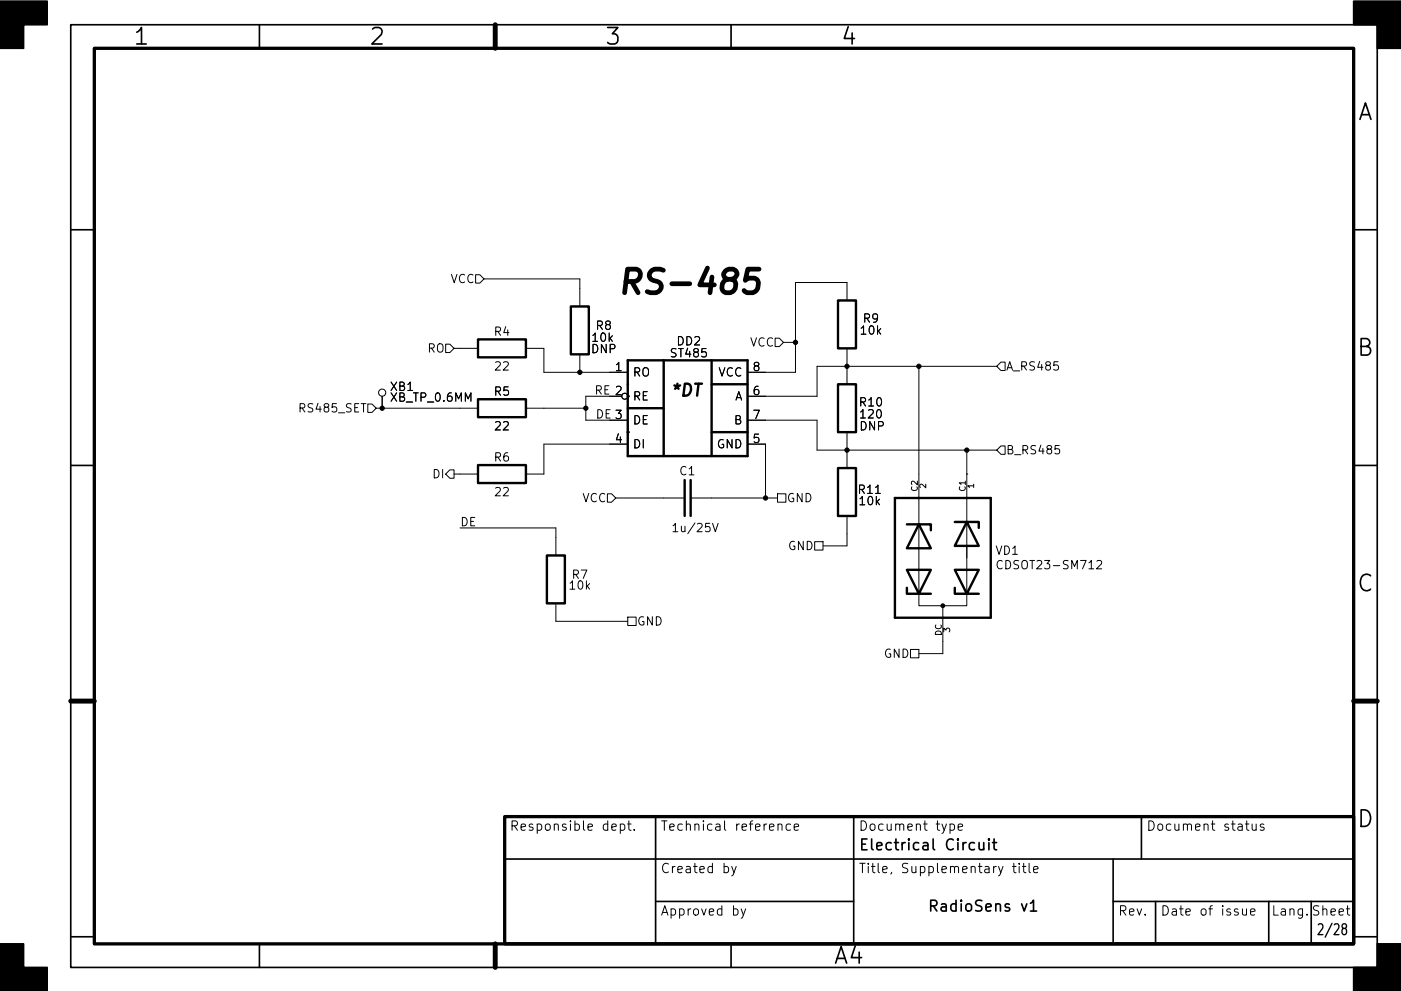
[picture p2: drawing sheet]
<svg xmlns="http://www.w3.org/2000/svg" width="297mm" height="210mm" viewBox="0 0 297 210" stroke-linecap="round" stroke-linejoin="round" font-family="sans-serif">
<g fill="none" stroke="#000" stroke-width=".35">
<path d="M15 5.2h277v200.1h-277zM55 5.2v5M105 5.2v5M155 5.2v5M15 48.7h5M287 48.7h5M15 98.7h5M287 98.7h5M15 148.7h5M287 148.7h5M139 173.3v27M181 173.3v27"/>
<path d="M206.6 178.9l-.7-.1-.4 .4v.7l.2 .3 .2 .1 .7-.1M207.6 178.8l.1 1.4a.62 .62 0 0 0 .9-.1M208.6 178.8v1.5M209.7 178l-.1 .1 .1 .1 .1-.1-.1-.1v.2M209.7 178.8v1.5M210.4 178.8h.9M210.8 178v2l.1 .2 .4 .1M242 173.3v9M15 198.7h5M107 182.3h180M139 191.3h42M218.5 191.7l.6-.7v2.3"/>
<path d="M218.5 193.3h1.3M236 191.3h51M236 182.3v18M245 191.3v9M269 191.3v9M278 191.3v9M287 198.7h5M55 200.3v5M105 200.3v5M155 200.3v5"/>
</g>
<path d="M20 10.2h267v190.1h-267zM107 173.3h180v27h-180z" fill="none" stroke="#000" stroke-width=".7"/>
<path d="M105 5.2v5M15 148.7h5M287 148.7h5M105 200.3v5" fill="none" stroke="#000" stroke-width="1.1"/>
<path d="M0 .2h10v5h-5v5h-5zM287 .2h10v10h-5v-5h-5zM0 200.3h5v5h5v5h-10zM292 200.3h5v10h-10v-5h5z" fill="#000" stroke="#000" stroke-width=".35"/>
<g fill="none" stroke="#000" stroke-width=".21">
<path d="M100.8 58.3h.9l.9 .9-.9 .9h-.9zM102.6 59.2h20.3v5.8M94.5 73h.9l.9 .9-.9 .9h-.9zM96.3 73.9h5M111.5 73.9h3.8v5.1h17.8M122.9 75.2v3.8M164.3 71.7h.9l.9 .9-.9 .9h-.9zM166.1 72.6h2.6M179.6 63.7v-3.8h-10.9v19.1h-10.2M179.6 73.9v7.6M194.8 77.7v27.9M211.3 77.7h-38.1v6.4h-14.7"/>
<path d="M212.2 76.8h.9v1.8h-.9l-.9-.9zM78 85.7h.9l.9 .9-.9 .9h-.9zM79.8 86.6h21.5M81 84.1v2.5M95.4 99.7h.9v1.8h-.9l-.9-.9zM111.5 86.6h12.7M129.3 84.1h-5.1v5h8.9M133.1 81.5h.1M133.1 94.2h-17.8v6.4h-3.8M158.5 89.1h14.7v6.4h38.1M158.5 94.2h3.8v11.5M179.6 91.7v7.6"/>
<path d="M205 95.5v10.1M212.2 94.6h.9v1.8h-.9l-.9-.9zM224.6 94.5h-.9v.9l.2-.2 .6 .1 .2 .2-.1 .6-.3 .2-.6-.2M96.3 100.6h5M97.5 112h20.4v5.9M128.8 104.8h.9l.9 .9-.9 .8h-.9zM130.6 105.7h14.6M142.7 111.5l.5-.5v1.8M142.7 112.8h1M146.4 105.7h18.4M151.1 111l.6 1.8 .6-1.8M164.8 104.8h1.8v1.7h-1.8z"/>
<path d="M172.7 114.9h1.8v1.8h-1.8zM179.6 109.5v6.3h-5.1M194.8 105.7v22.8h10.2v-22.8M205 100.6h.1M205 115.8v2.6M212.5 119.1a.71 .71 0 0 0-.9 0 .71 .71 0 0 0-.2 .8 .67 .67 0 0 0 .3 .7 .67 .67 0 0 0 .8-.1M232.6 119.1l.6-.2 .3 .2 .1 .3-1.1 1.3h1.1M117.9 128v3.8h15.2M133.1 130.9h1.8v1.8h-1.8zM193 137.8h1.8v1.8h-1.8zM199.9 128.5v2.6M199.9 131.1v7.6h-5.1"/>
<path d="M131.5 174.9l.6-.1 .4 .4v.6l-.2 .3h-.8M131.5 174.8v2M133 174.8h.8M133.3 174.2v1.7l.1 .2 .4 .1M134.5 176v.2M164.9 175a.5 .5 0 0 1 .9 .1v1.1M167.6 174.9l-.6-.1-.3 .4v.6l.2 .3h.7M168.4 175.5l.9-.2-.1-.4-.5-.1-.3 .3 .1 1h.7M201.4 174.9l.6-.1 .4 .4v.6l-.2 .3h-.8M203.1 175.5l1-.2-.1-.4-.6-.1-.3 .3 .1 1h.8M264 174.8h.8M264.3 174.2v1.7l.1 .2 .4 .1"/>
<path d="M265.5 174.8l.1 1.3a.54 .54 0 0 0 .7-.1M266.3 174.8v1.4M267.9 174.9l-.4-.1-.3 .3 .1 .3 .6 .2v.5h-.7M155.1 183.8l.5 1.4M156.1 183.8l-.7 1.8-.3 .2M157.1 192.8l.5 1.4M158.1 192.8l-.7 1.8-.3 .2M214.7 183.8h.7M214.9 183.2v1.7l.1 .2 .4 .1M216.1 183.2v.2M216.1 183.8v1.4M216.8 183.8h.7"/>
<path d="M217 183.2v1.7l.1 .2 .4 .1M218.2 183.2v1.7l.3 .3M219.1 184.5l1-.2-.1-.4-.6-.1-.3 .3 .1 1h.8M263.4 192.8l.1 1.3a.54 .54 0 0 0 .8-.1M264.3 192.8v1.4M265.1 193.5l1-.2-.1-.4-.6-.1-.3 .3 .1 1h.8"/>
<circle cx="81" cy="83.3" r=".76"/>
<circle cx="132.5" cy="84.1" r=".63"/>
</g>
<g fill="none" stroke="#000" stroke-width=".51">
<path d="M101.3 72h10.2v3.8h-10.2zM121 65h3.8v10.2h-3.8zM133.1 76.4h25.4v20.4h-25.4zM140.7 76.4v20.4M150.9 76.4v20.4M177.7 63.7h3.8v10.2h-3.8zM101.3 98.7h10.2v3.8h-10.2zM101.3 84.7h10.2v3.8h-10.2zM133.1 86.6h7.6M150.9 91.7h7.6M150.9 81.5h7.6M177.7 99.3h3.8v10.2h-3.8z"/>
<path d="M177.7 81.5h3.8v10.2h-3.8zM116 117.9h3.8v10.1h-3.8zM145.2 101.8v7.7M146.4 101.8v7.7M189.7 105.7h20.4v25.4h-20.4zM192.3 111.2h2.5l-2.5 5.1h5.1l-2.6-5.1h2.6v1.3M202.4 110.7h2.6l-2.6 5.1h5.1l-2.5-5.1h2.5v1.3M192.3 124.7v1.3h2.5l-2.5-5.1h5.1l-2.6 5.1h2.6M202.4 124.7v1.3h2.6l-2.6-5.1h5.1l-2.5 5.1h2.5"/>
</g>
<g fill="#000">
<circle cx="133.1" cy="91.7" r=".25"/>
<circle cx="133.1" cy="84.1" r=".25"/>
</g>
<g fill="#000" stroke="#000" stroke-width=".21">
<circle cx="122.9" cy="79" r=".46"/>
<circle cx="168.7" cy="72.6" r=".46"/>
<circle cx="179.6" cy="77.7" r=".46"/>
<circle cx="194.8" cy="77.7" r=".46"/>
<circle cx="81" cy="86.6" r=".46"/>
<circle cx="124.2" cy="86.6" r=".46"/>
<circle cx="179.6" cy="95.5" r=".46"/>
<circle cx="205" cy="95.5" r=".46"/>
<circle cx="162.3" cy="105.7" r=".46"/>
<circle cx="199.9" cy="128.5" r=".41"/>
</g>
<path d="M160.9 57.1h-2.4l-.5 2.4 .8-.5h1.2l.4 .2 .4 .8-.1 1.2-.3 .4-.8 .5h-1.2l-.7-.5" fill="none" stroke="#000" stroke-width="1"/>
<text font-size="7" x="130.6" y="62.3">RS-485</text>
<g font-size="4.9">
<text x="28.6" y="9.5">1</text>
<text x="78.6" y="9.5">2</text>
<text x="128.6" y="9.5">3</text>
<text x="178.6" y="9.5">4</text>
<text x="287.7" y="25.5">A</text>
<text x="287.7" y="75.5">B</text>
<text x="287.7" y="125.5">C</text>
<text x="287.7" y="175.5">D</text>
<text x="176.9" y="204.5">A4</text>
</g>
<text font-size="3.5" x="142.8" y="84.1">*DT</text>
<g font-size="3.2">
<text x="182" y="180.4">Electrical Circuit</text>
<text x="198" y="193.4">RadioSens v1</text>
<text x="280.2" y="198.4">2/28</text>
</g>
<g font-size="2.8">
<text x="108" y="176.3">Responsible dept.</text>
<text x="140" y="176.3">Technical reference</text>
<text x="182" y="176.3">Document type</text>
<text x="243" y="176.3">Document status</text>
<text x="140" y="185.3">Created by</text>
<text x="182" y="185.3">Title, Supplementary title</text>
<text x="140" y="194.3">Approved by</text>
<text x="237" y="194.3">Rev.</text>
<text x="246" y="194.3">Date of issue</text>
<text x="269.5" y="194.3">Lang. Sheet</text>
</g>
<g font-size="2.5">
<text x="95.5" y="60.1">VCC</text>
<text x="104.8" y="71.2">R4</text>
<text x="126.4" y="70">R8</text>
<text x="182.6" y="71">10k</text>
<text x="183.1" y="68.4">R9</text>
<text x="90.6" y="74.8">RO</text>
<text x="125.4" y="74.9">DNP</text>
<text x="125.7" y="72.5">10k</text>
<text x="142.4" y="75.8">ST485</text>
<text x="143.6" y="73.3">DD2</text>
<text x="159" y="73.5">VCC</text>
<text x="82.8" y="82.9">XB1</text>
<text x="104.8" y="83.9">R5</text>
<text x="105" y="78.6">22</text>
<text x="126" y="83.7">RE 2</text>
<text x="130.5" y="78.7">1</text>
<text x="130.5" y="83.8">2</text>
<text x="134.1" y="79.9">RO</text>
<text x="152.3" y="79.9">VCC</text>
<text x="159.7" y="83.8">6</text>
<text x="159.7" y="78.7">8</text>
<text x="213.2" y="78.6">A_RS485</text>
<text x="64.1" y="87.5">RS485_SET</text>
<text x="83" y="85.2">XB_TP_0.6MM</text>
<text x="126.2" y="88.8">DE 3</text>
<text x="130.5" y="88.9">3</text>
<text x="134.1" y="85">RE</text>
<text x="155.7" y="85">A</text>
<text x="159.7" y="88.9">7</text>
<text x="182.4" y="86.2">R10</text>
<text x="182.6" y="88.8">120</text>
<text x="105" y="91.3">22</text>
<text x="130.5" y="94">4</text>
<text x="134.1" y="90">DE</text>
<text x="134.1" y="95.1">DI</text>
<text x="152" y="95.1">GND</text>
<text x="155.7" y="90">B</text>
<text x="159.7" y="94">5</text>
<text x="182.3" y="91.3">DNP</text>
<text x="91.9" y="101.5">DI</text>
<text x="104.8" y="97.9">R6</text>
<text x="144.2" y="100.8">C1</text>
<text x="213.2" y="96.4">B_RS485</text>
<text x="105" y="105.3">22</text>
<text x="123.4" y="106.5">VCC</text>
<text x="166.8" y="106.5">GND</text>
<text x="182.1" y="104.8">R11</text>
<text x="182.3" y="107.2">10k</text>
<text x="97.5" y="111.6">DE</text>
<text x="143.4" y="112.9">1u/25V</text>
<text x="167.1" y="116.7">GND</text>
<text x="211.1" y="117.7">VD1</text>
<text x="120.9" y="125.1">10k</text>
<text x="121.4" y="122.8">R7</text>
<text x="212.4" y="120.8">CDSOT23-SM712</text>
<text x="135" y="132.7">GND</text>
<text x="187.4" y="139.6">GND</text>
</g>
<g font-size="1.8">
<text x="194.6" y="104.2" transform="rotate(-90 194.6 104.2)">C2</text>
<text x="196.3" y="103.6" transform="rotate(-90 196.3 103.6)">2</text>
<text x="204.7" y="104.2" transform="rotate(-90 204.7 104.2)">C1</text>
<text x="206.5" y="103.6" transform="rotate(-90 206.5 103.6)">1</text>
<text x="199.6" y="134.9" transform="rotate(-90 199.6 134.9)">DC</text>
<text x="201.4" y="134.1" transform="rotate(-90 201.4 134.1)">3</text>
</g>
</svg>
